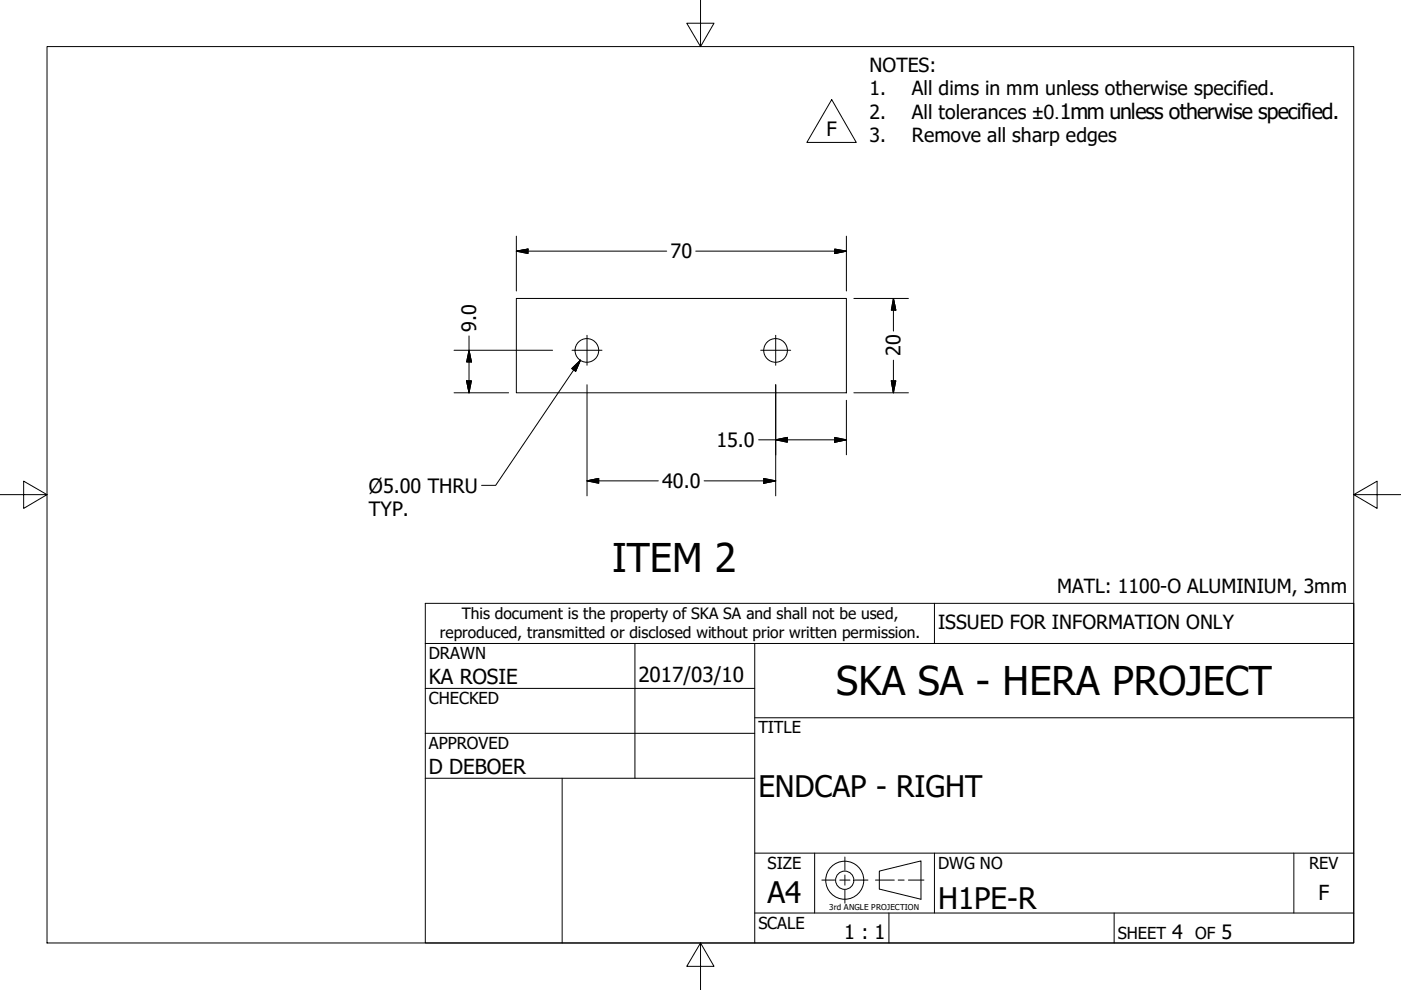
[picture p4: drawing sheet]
<svg xmlns="http://www.w3.org/2000/svg" width="297mm" height="210mm" viewBox="0 0 297 210" stroke-linecap="round" stroke-linejoin="round" font-family="sans-serif">
<!-- layer: Visible (ANSI) -->
<g fill="none" stroke="#000" stroke-width=".21">
<path d="M109.5 63.3h70v20h-70z"/>
<circle cx="124.4" cy="74.3" r="2.51"/>
<circle cx="164.4" cy="74.3" r="2.51"/>
</g>
<!-- layer: Border (ANSI) -->
<path d="M148.5 -.1v10l-2.9-5h5.8l-2.9 5M10 9.9h277v190h-277zM0 104.9h10l-5-2.9v5.8l5-2.9M287 104.9l5 2.9v-5.8l-5 2.9h10M148.5 199.9l2.9 5h-5.8l2.9-5v10" fill="none" stroke="#000" stroke-width=".21"/>
<!-- layer: Symbol (ANSI) -->
<g fill="none" stroke="#000" stroke-width=".21">
<path d="M90.2 127.9h196.8v72h-196.8zM90.2 136.4h196.8M134.6 136.4v28.6M160 136.4v63.5M198.1 127.9v8.5M90.2 146h69.8M90.2 155.5h69.8M160 152.2h127M90.2 165h69.8M119.2 165v34.9M160 193.6h127M160 180.9h127"/>
<path d="M172.7 180.9v12.7M188.5 193.6v6.3M198.1 180.9v12.7M236.2 193.6v6.3M274.3 180.9v12.7"/>
</g>
<!-- layer: Sketch Geometry (ANSI) -->
<g fill="none" stroke="#000" stroke-width=".21">
<path d="M109.5 53.2l2.5-.4v1zM109.5 53.2h31.9M109.5 50.1v11.6M147.5 53.2h32M177 52.8l2.5 .4-2.5 .6zM179.5 50.1v11.6M96.3 74.3h20.9M99.4 74.3l.5 2.4h-1zM99.4 71.2v12.1M121.2 78.1l1.9-1.7-1.1 2.3zM123.1 76.4l-18 26.5h-3M181 63.3h11.6"/>
<path d="M189.4 63.3l.5 2.5h-.9zM189.4 63.3v6.9M189.4 76.4v6.9M96.3 83.3h11.5M98.9 80.7h1l-.5 2.6zM124.5 81.6v23.5M160.8 93.3h18.7M164.5 93.3l2.4-.6v1.1zM164.5 81.6v23.5M177 92.7l2.5 .6-2.5 .5zM179.5 84.9v11.5M181 83.3h11.6"/>
<path d="M189 80.7h.9l-.5 2.6zM124.5 102l2.4-.6v1.1zM124.5 102h15.1M149.3 102h15.2M161.9 101.4l2.6 .6-2.6 .5zM174.2 186.6h2.8M178.1 186.6h2.1M179.1 181.7v2.8M179.1 185.5v2.2M179.1 188.7v2.8M181.2 186.6h2.8M185.6 186.6h4"/>
<path d="M186.4 184.7l8.9-2.2v8.2l-8.9-2.2zM190.4 186.6h1.3M192.6 186.6h3.3"/>
<circle cx="179.1" cy="186.6" r="4"/>
<circle cx="179.1" cy="186.6" r="1.94"/>
</g>
<!-- layer: Title (ANSI) -->
<path d="M176.3 21.1l5.2 9.1h-10.4zM121.3 74.3h6.3M124.5 71.1v6.3M161.3 74.3h6.3M164.5 71.1v6.3" fill="none" stroke="#000" stroke-width=".21"/>
<!-- layer: Sketch Geometry (ANSI) -->
<g fill="#000" stroke="#000" stroke-width=".21">
<path d="M109.5 53.2l2.5-.4zM109.5 53.2l2.5-.4v1zM177 53.8l2.5-.6zM177 52.8l2.5 .4-2.5 .6zM99.4 74.3l.5 2.4zM99.4 74.3l.5 2.4h-1zM123.1 76.4l-1.1 2.3zM121.2 78.1l1.9-1.7-1.1 2.3zM189.4 63.3l.5 2.5zM189.4 63.3l.5 2.5h-.9zM98.9 80.7l.5 2.6zM98.9 80.7h1l-.5 2.6z"/>
<path d="M164.5 93.3l2.4-.6zM164.5 93.3l2.4-.6v1.1zM177 93.8l2.5-.5zM177 92.7l2.5 .6-2.5 .5zM189 80.7l.4 2.6zM189 80.7h.9l-.5 2.6zM124.5 102l2.4-.6zM124.5 102l2.4-.6v1.1zM161.9 102.5l2.6-.5zM161.9 101.4l2.6 .6-2.6 .5z"/>
</g>
<g font-size="8.4">
<text x="129.8" y="121.2">ITEM 2</text>
<text x="177.3" y="147.4">SKA SA - HERA PROJECT</text>
</g>
<g font-size="6.3">
<text x="160.8" y="169">ENDCAP - RIGHT</text>
<text x="162.8" y="191.4">A4</text>
<text x="198.9" y="192.8">H1PE-R</text>
</g>
<g font-size="4.4">
<text x="90.9" y="145.1">KA ROSIE</text>
<text x="135.4" y="144.5">2017/03/10</text>
<text x="90.9" y="164.1">D DEBOER</text>
<text x="279.5" y="190.7">F</text>
</g>
<g font-size="4.2">
<text x="175.3" y="28.7">F</text>
<text x="142.2" y="54.8">70</text>
<text x="101" y="70.4" transform="rotate(-90 101 70.4)">9.0</text>
<text x="190.9" y="75.5" transform="rotate(-90 190.9 75.5)">20</text>
<text x="151.9" y="94.8">15.0</text>
<text x="78.2" y="104.4">Ø5.00 THRU</text>
<text x="140.4" y="103.5">40.0</text>
<text x="78.2" y="109.4">TYP.</text>
<text x="179" y="199.2">1 : 1</text>
<text x="248.5" y="199.1">4</text>
<text x="259" y="199.1">5</text>
</g>
<g font-size="4.1">
<text x="184.3" y="15.3">NOTES:</text>
<text x="184.3" y="20.2">1.</text>
<text x="193.4" y="20.2">All dims in mm unless otherwise specified.</text>
<text x="184.3" y="25.2">2.</text>
<text x="193.4" y="25.2">All tolerances ±0.1mm unless otherwise specified.</text>
<text x="184.3" y="30.1">3.</text>
<text x="193.4" y="30.1">Remove all sharp edges</text>
<text x="224.2" y="125.8">MATL: 1100-O ALUMINIUM, 3mm</text>
<text x="198.9" y="133.4">ISSUED FOR INFORMATION ONLY</text>
</g>
<g font-size="3.5">
<text x="90.9" y="139.7">DRAWN</text>
<text x="90.9" y="149.3">CHECKED</text>
<text x="160.8" y="155.5">TITLE</text>
<text x="90.9" y="158.8">APPROVED</text>
<text x="162.8" y="184.2">SIZE</text>
<text x="198.9" y="184.2">DWG NO</text>
<text x="277.6" y="184.2">REV</text>
<text x="160.8" y="196.9">SCALE</text>
<text x="237" y="199.1">SHEET</text>
<text x="253.4" y="199.1">OF</text>
</g>
<g font-size="3.3">
<text x="97.9" y="131.3">This document is the property of SKA SA and shall not be used,</text>
<text x="93.3" y="135.2">reproduced, transmitted or disclosed without prior written permission.</text>
</g>
<text font-size="1.7" x="175.8" y="193">3rd ANGLE PROJECTION</text>
</svg>
